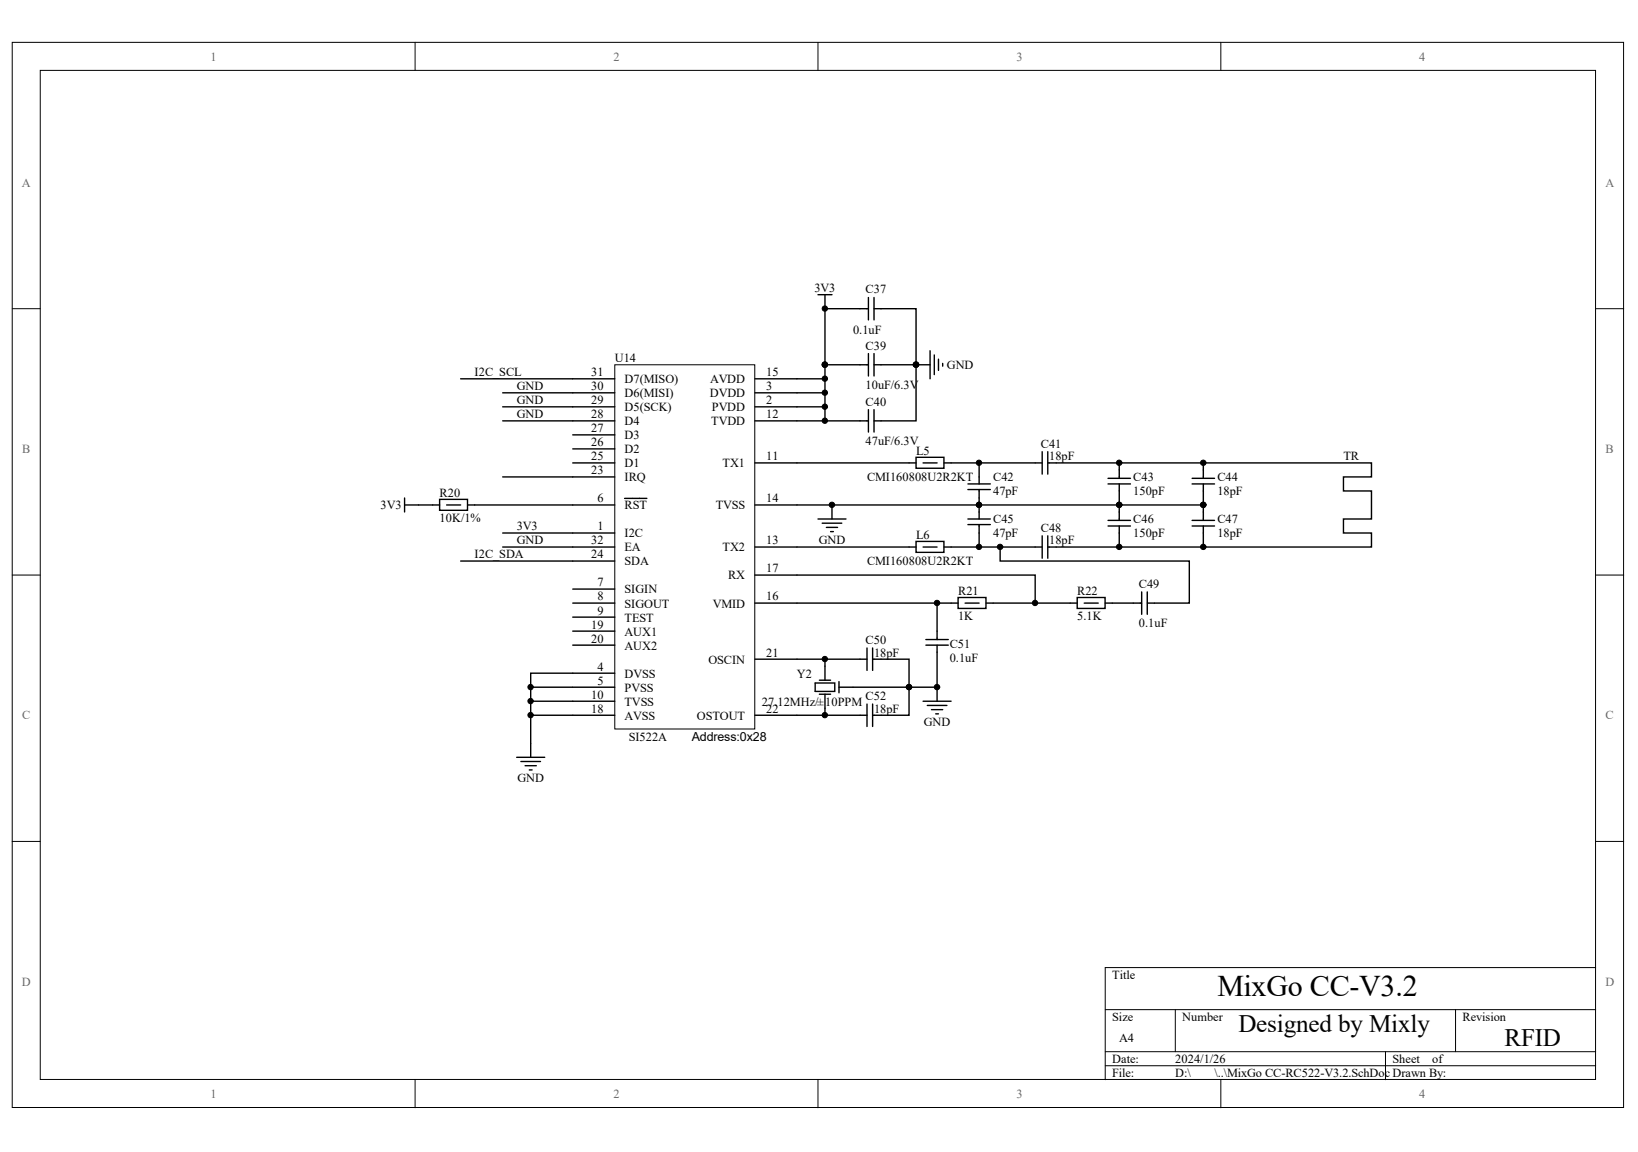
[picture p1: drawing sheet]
<svg xmlns="http://www.w3.org/2000/svg" width="289mm" height="203mm" viewBox="0 0 289 203" stroke-linecap="round" stroke-linejoin="round" font-family="sans-serif">
<g fill="#fff" stroke="#000" stroke-width=".18">
<path d="M2.2 7.5h284.2v187.9h-284.2z"/>
<path d="M7.1 12.4h274.3v178h-274.3z"/>
</g>
<g fill="none" stroke="#000" stroke-width=".18">
<path d="M73.2 7.5v4.9M144.3 7.5v4.9M215.3 7.5v4.9M2.2 54.5h4.9M281.5 54.5h4.9M2.2 101.4h4.9M281.5 101.4h4.9M2.2 148.4h4.9M281.5 148.4h4.9M195 178.1h86.5M207.3 178.1v7.4M256.7 178.1v7.4"/>
<path d="M281.5 170.7h-86.5v19.8M73.2 190.5v4.9M144.3 190.5v4.9M195 185.5h86.5M195 188h86.5M215.3 190.5v4.9M244.4 185.5v5"/>
</g>
<g fill="#000" stroke="#000" stroke-width=".18">
<circle cx="145.5" cy="64.3" r=".47"/>
<circle cx="161.6" cy="64.3" r=".48"/>
<circle cx="172.7" cy="89" r=".47"/>
<circle cx="197.4" cy="89" r=".48"/>
<circle cx="212.2" cy="89" r=".48"/>
<circle cx="160.3" cy="121.2" r=".48"/>
</g>
<path d="M108.4 64.3h24.7v64.3h-24.7z" fill="#fff" stroke="#000" stroke-width=".18"/>
<g fill="none" stroke="#000" stroke-width=".25">
<path d="M144.3 52h2.5M145.5 52v2.5M153.2 54.5h-7.7v9.8h7.7M153.2 52.5v3.9M154.2 54.5h7.4v9.8h2.5M154.2 52.5v3.9M81.3 66.8h27.1M88.7 69.3h19.7M88.7 74.2h19.7M88.7 71.8h19.7M101 79.2h7.4M101 76.7h7.4"/>
<path d="M133.2 66.8h12.3M133.2 69.3h12.3M133.2 74.2h12.3M133.2 71.8h12.3M145.5 64.3v9.9h7.7M153.2 62.4v3.9M153.2 72.3v3.9M154.2 64.3h7.4v9.9h-7.4M154.2 62.4v3.9M154.2 72.3v3.9M164.1 61.9v4.9M164.8 62.6v3.5"/>
<path d="M165.5 63.4v1.9M166.3 64.1v.5M183.8 79.7v3.9M184.8 79.7v3.9M71.4 89.1h6.1M71.4 87.8v2.5M77.5 88.1h5v1.9h-5zM78.8 89.1h2.5M81.3 99h27.1M82.5 89.1h25.9M88.7 94h19.7M88.7 84.1h19.7"/>
<path d="M88.7 96.5h19.7M101 81.7h7.4M110.2 87.9h3.9M133.2 89.1h79.1M133.2 96.5h28.4M133.2 81.7h28.4M144.3 91.5h4.9M145 92.3h3.5M145.8 93h1.9M146.5 93.8h.5M146.8 89.1v2.4M161.6 80.7h4.9v1.9h-4.9z"/>
<path d="M161.6 95.5h4.9v1.9h-4.9zM162.8 96.5h2.5M162.8 81.7h2.5M166.5 81.7h6.2v3.7M170.7 85.4h4M170.7 86.4h4M170.7 91.5h4M170.7 92.5h4M172.7 92.5v4h-6.2M172.7 96.5h11.1M172.7 81.7h11.1M172.7 86.4v5.1"/>
<path d="M176.4 96.5v2.5h33.4v7.4h-7.4M183.8 94.5v4M184.8 81.7h12.6v2.7M184.8 94.5v4M195.4 85.4h4M195.4 84.4h4M195.4 92.8h4M195.4 91.8h4M197.4 92.8v3.7h-12.6M197.4 81.7h44.5v2.4h-4.9v2.5h4.9v4.9h-4.9v2.5h4.9v2.5h-44.5M197.4 85.4v6.4M210.3 85.4h3.9"/>
<path d="M210.3 84.4h3.9M210.3 92.8h3.9M210.3 91.8h3.9M212.3 81.7v2.7M212.3 85.4v6.4M212.3 92.8v3.7M101 108.9h7.4M101 111.3h7.4M101 113.8h7.4M101 106.4h7.4M101 103.9h7.4M108.4 118.7h-14.8v14.9"/>
<path d="M133.2 101.4h49.4v5M133.2 116.3h12.3v3.7M133.2 106.4h35.8M144.5 120h2M145.5 116.3h7.4M152.9 114.3v3.9M153.9 116.3h6.4v4.9h-12.3M153.9 114.3v3.9M163.3 113.8h4M163.3 112.8h4M165.3 113.8v7.4h-5v5h-6.4M165.3 106.4v6.4"/>
<path d="M169 105.4h4.9v1.9h-4.9zM170.2 106.4h2.5M173.9 106.4h16.1M190 105.4h4.9v1.9h-4.9zM191.2 106.4h2.5M195 106.4h6.4M201.4 104.4v4M202.4 104.4v4M91.1 133.6h5M91.9 134.3h3.4M92.6 135.1h2M93.4 135.8h.5"/>
<path d="M93.6 126.2h14.8M93.6 123.7h14.8M93.6 121.2h14.8M143.8 120.5h3.4v1.5h-3.4zM144.5 122.5h2M145.5 122.5v3.7h-12.3M145.5 126.2h7.4M148 120.2v2M152.9 124.2v3.9M153.9 124.2v3.9M162.8 123.7h5M163.6 124.4h3.4"/>
<path d="M164.3 125.2h2M165 125.9h.5M165.3 121.2v2.5"/>
</g>
<g fill="#000" stroke="#000" stroke-width=".18">
<circle cx="145.5" cy="54.4" r=".47"/>
<circle cx="145.5" cy="64.3" r=".47"/>
<circle cx="145.5" cy="74.2" r=".47"/>
<circle cx="145.5" cy="69.3" r=".47"/>
<circle cx="145.5" cy="71.7" r=".47"/>
<circle cx="145.5" cy="66.8" r=".47"/>
<circle cx="161.6" cy="64.3" r=".48"/>
<circle cx="146.7" cy="89" r=".48"/>
<circle cx="172.7" cy="81.6" r=".47"/>
<circle cx="172.7" cy="96.5" r=".47"/>
<circle cx="172.7" cy="89" r=".47"/>
<circle cx="176.4" cy="96.5" r=".48"/>
<circle cx="197.4" cy="81.6" r=".48"/>
<circle cx="197.4" cy="96.5" r=".48"/>
<circle cx="197.4" cy="89" r=".48"/>
<circle cx="212.2" cy="81.6" r=".48"/>
<circle cx="212.2" cy="96.5" r=".48"/>
<circle cx="212.2" cy="89" r=".48"/>
<circle cx="145.5" cy="116.2" r=".47"/>
<circle cx="165.3" cy="106.4" r=".48"/>
<circle cx="182.6" cy="106.4" r=".47"/>
<circle cx="93.6" cy="123.7" r=".47"/>
<circle cx="93.6" cy="121.2" r=".47"/>
<circle cx="93.6" cy="126.1" r=".47"/>
<circle cx="145.5" cy="126.1" r=".47"/>
<circle cx="160.3" cy="121.2" r=".48"/>
<circle cx="165.3" cy="121.2" r=".48"/>
</g>
<text font-size="5.3" x="214.7" y="175.7">MixGo CC-V3.2</text>
<g font-size="4.4">
<text x="218.4" y="182">Designed by Mixly</text>
<text x="265.4" y="184.5">RFID</text>
</g>
<g font-size="2.2" fill="#696969">
<text x="37.2" y="10.7">1</text>
<text x="108.2" y="10.7">2</text>
<text x="179.3" y="10.7">3</text>
<text x="250.3" y="10.7">4</text>
<text x="3.9" y="32.9">A</text>
<text x="283.2" y="32.9">A</text>
<text x="3.9" y="79.9">B</text>
<text x="283.2" y="79.9">B</text>
<text x="3.9" y="126.9">C</text>
<text x="283.2" y="126.9">C</text>
<text x="3.9" y="173.8">D</text>
<text x="283.2" y="173.8">D</text>
<text x="37.2" y="193.7">1</text>
<text x="108.2" y="193.7">2</text>
<text x="179.3" y="193.7">3</text>
<text x="250.3" y="193.7">4</text>
</g>
<g font-size="2.2">
<text x="143.7" y="51.5">3V3</text>
<text x="152.7" y="51.8">C37</text>
<text x="150.5" y="58.9">0.1uF</text>
<text x="108.4" y="63.9">U14</text>
<text x="152.7" y="61.7">C39</text>
<text x="167" y="65.1">GND</text>
<text x="83.7" y="66.4">I2C_SCL</text>
<text x="91.1" y="68.8">GND</text>
<text x="91.1" y="71.3">GND</text>
<text x="104.3" y="66.4">31</text>
<text x="104.3" y="68.8">30</text>
<text x="104.3" y="71.3">29</text>
<text x="110.2" y="67.6">D7(MISO)</text>
<text x="110.2" y="70.1">D6(MISI)</text>
<text x="125.2" y="70.1">DVDD</text>
<text x="125.2" y="67.6">AVDD</text>
<text x="135.1" y="68.8">3</text>
<text x="135.1" y="71.3">2</text>
<text x="135.1" y="66.4">15</text>
<text x="152.7" y="71.5">C40</text>
<text x="152.7" y="68.6">10uF/6.3V</text>
<text x="91.1" y="73.8">GND</text>
<text x="104.3" y="73.8">28</text>
<text x="104.3" y="76.2">27</text>
<text x="110.2" y="75">D4</text>
<text x="110.2" y="72.5">D5(SCK)</text>
<text x="110.2" y="77.5">D3</text>
<text x="125.5" y="75">TVDD</text>
<text x="125.5" y="72.5">PVDD</text>
<text x="135.1" y="73.8">12</text>
<text x="104.3" y="83.7">23</text>
<text x="104.3" y="81.2">25</text>
<text x="104.3" y="78.7">26</text>
<text x="110.2" y="82.4">D1</text>
<text x="110.2" y="80">D2</text>
<text x="127.4" y="82.4">TX1</text>
<text x="135.1" y="81.2">11</text>
<text x="152.7" y="78.5">47uF/6.3V</text>
<text x="161.6" y="80.2">L5</text>
<text x="183.6" y="79">C41</text>
<text x="185.1" y="81.2">18pF</text>
<text x="237" y="81.2">TR</text>
<text x="67.1" y="89.8">3V3</text>
<text x="77.5" y="87.6">R20</text>
<text x="105.4" y="88.6">6</text>
<text x="110.2" y="84.9">IRQ</text>
<text x="110.2" y="89.8">RST</text>
<text x="126.2" y="89.8">TVSS</text>
<text x="135.1" y="88.6">14</text>
<text x="152.9" y="84.9">CMI160808U2R2KT</text>
<text x="175.2" y="84.9">C42</text>
<text x="175.2" y="87.4">47pF</text>
<text x="199.9" y="84.9">C43</text>
<text x="199.9" y="87.4">150pF</text>
<text x="214.7" y="84.9">C44</text>
<text x="214.7" y="87.4">18pF</text>
<text x="77.5" y="92.1">10K/1%</text>
<text x="91.1" y="93.6">3V3</text>
<text x="105.4" y="93.6">1</text>
<text x="110.2" y="94.8">I2C</text>
<text x="144.4" y="96">GND</text>
<text x="161.6" y="95">L6</text>
<text x="175.2" y="92.3">C45</text>
<text x="175.2" y="94.8">47pF</text>
<text x="183.6" y="93.8">C48</text>
<text x="199.9" y="92.3">C46</text>
<text x="199.9" y="94.8">150pF</text>
<text x="214.7" y="92.3">C47</text>
<text x="214.7" y="94.8">18pF</text>
<text x="83.7" y="98.5">I2C_SDA</text>
<text x="91.1" y="96">GND</text>
<text x="104.3" y="96">32</text>
<text x="104.3" y="98.5">24</text>
<text x="110.2" y="97.3">EA</text>
<text x="110.2" y="99.7">SDA</text>
<text x="127.4" y="97.3">TX2</text>
<text x="135.1" y="101">17</text>
<text x="135.1" y="96">13</text>
<text x="152.9" y="99.7">CMI160808U2R2KT</text>
<text x="185.1" y="96">18pF</text>
<text x="105.4" y="105.9">8</text>
<text x="105.4" y="103.4">7</text>
<text x="110.2" y="107.2">SIGOUT</text>
<text x="110.2" y="104.7">SIGIN</text>
<text x="125.7" y="107.2">VMID</text>
<text x="128.4" y="102.2">RX</text>
<text x="135.1" y="105.9">16</text>
<text x="169" y="104.9">R21</text>
<text x="190" y="104.9">R22</text>
<text x="200.9" y="103.7">C49</text>
<text x="104.3" y="110.9">19</text>
<text x="104.3" y="113.3">20</text>
<text x="105.4" y="108.4">9</text>
<text x="110.2" y="109.6">TEST</text>
<text x="110.2" y="112.1">AUX1</text>
<text x="152.7" y="113.6">C50</text>
<text x="169" y="109.4">1K</text>
<text x="190" y="109.4">5.1K</text>
<text x="200.9" y="110.6">0.1uF</text>
<text x="105.4" y="118.3">4</text>
<text x="110.2" y="114.6">AUX2</text>
<text x="110.2" y="119.5">DVSS</text>
<text x="125" y="117">OSCIN</text>
<text x="135.1" y="115.8">21</text>
<text x="140.6" y="119.5">Y2</text>
<text x="154.2" y="115.8">18pF</text>
<text x="167.5" y="114.3">C51</text>
<text x="167.5" y="116.8">0.1uF</text>
<text x="104.3" y="125.7">18</text>
<text x="104.3" y="123.2">10</text>
<text x="105.4" y="120.8">5</text>
<text x="110.2" y="124.5">TVSS</text>
<text x="110.2" y="122">PVSS</text>
<text x="134.4" y="124.5">27.12MHz/±</text>
<text x="135.1" y="125.7">22</text>
<text x="145.6" y="124.5">10PPM</text>
<text x="152.7" y="123.5">C52</text>
<text x="154.2" y="125.7">18pF</text>
<text x="110.2" y="126.9">AVSS</text>
<text x="110.9" y="130.6">SI522A</text>
<text x="122" y="130.7">Address:0x28</text>
<text x="122.9" y="126.9">OSTOUT</text>
<text x="162.9" y="128.1">GND</text>
<text x="91.3" y="138">GND</text>
<text x="196.2" y="172.6">Title</text>
<text x="196.2" y="180">Size</text>
<text x="197.4" y="183.7">A4</text>
<text x="208.5" y="180">Number</text>
<text x="258" y="180">Revision</text>
<text x="196.2" y="187.4">Date:</text>
<text x="196.2" y="189.9">File:</text>
<text x="207.3" y="187.4">2024/1/26</text>
<text x="207.3" y="189.9">D:\</text>
<text x="214.2" y="189.9">\..\MixGo CC-RC522-V3.2.SchDoc Drawn By:</text>
<text x="245.6" y="187.4">Sheet</text>
<text x="252.6" y="187.4">of</text>
</g>
</svg>
